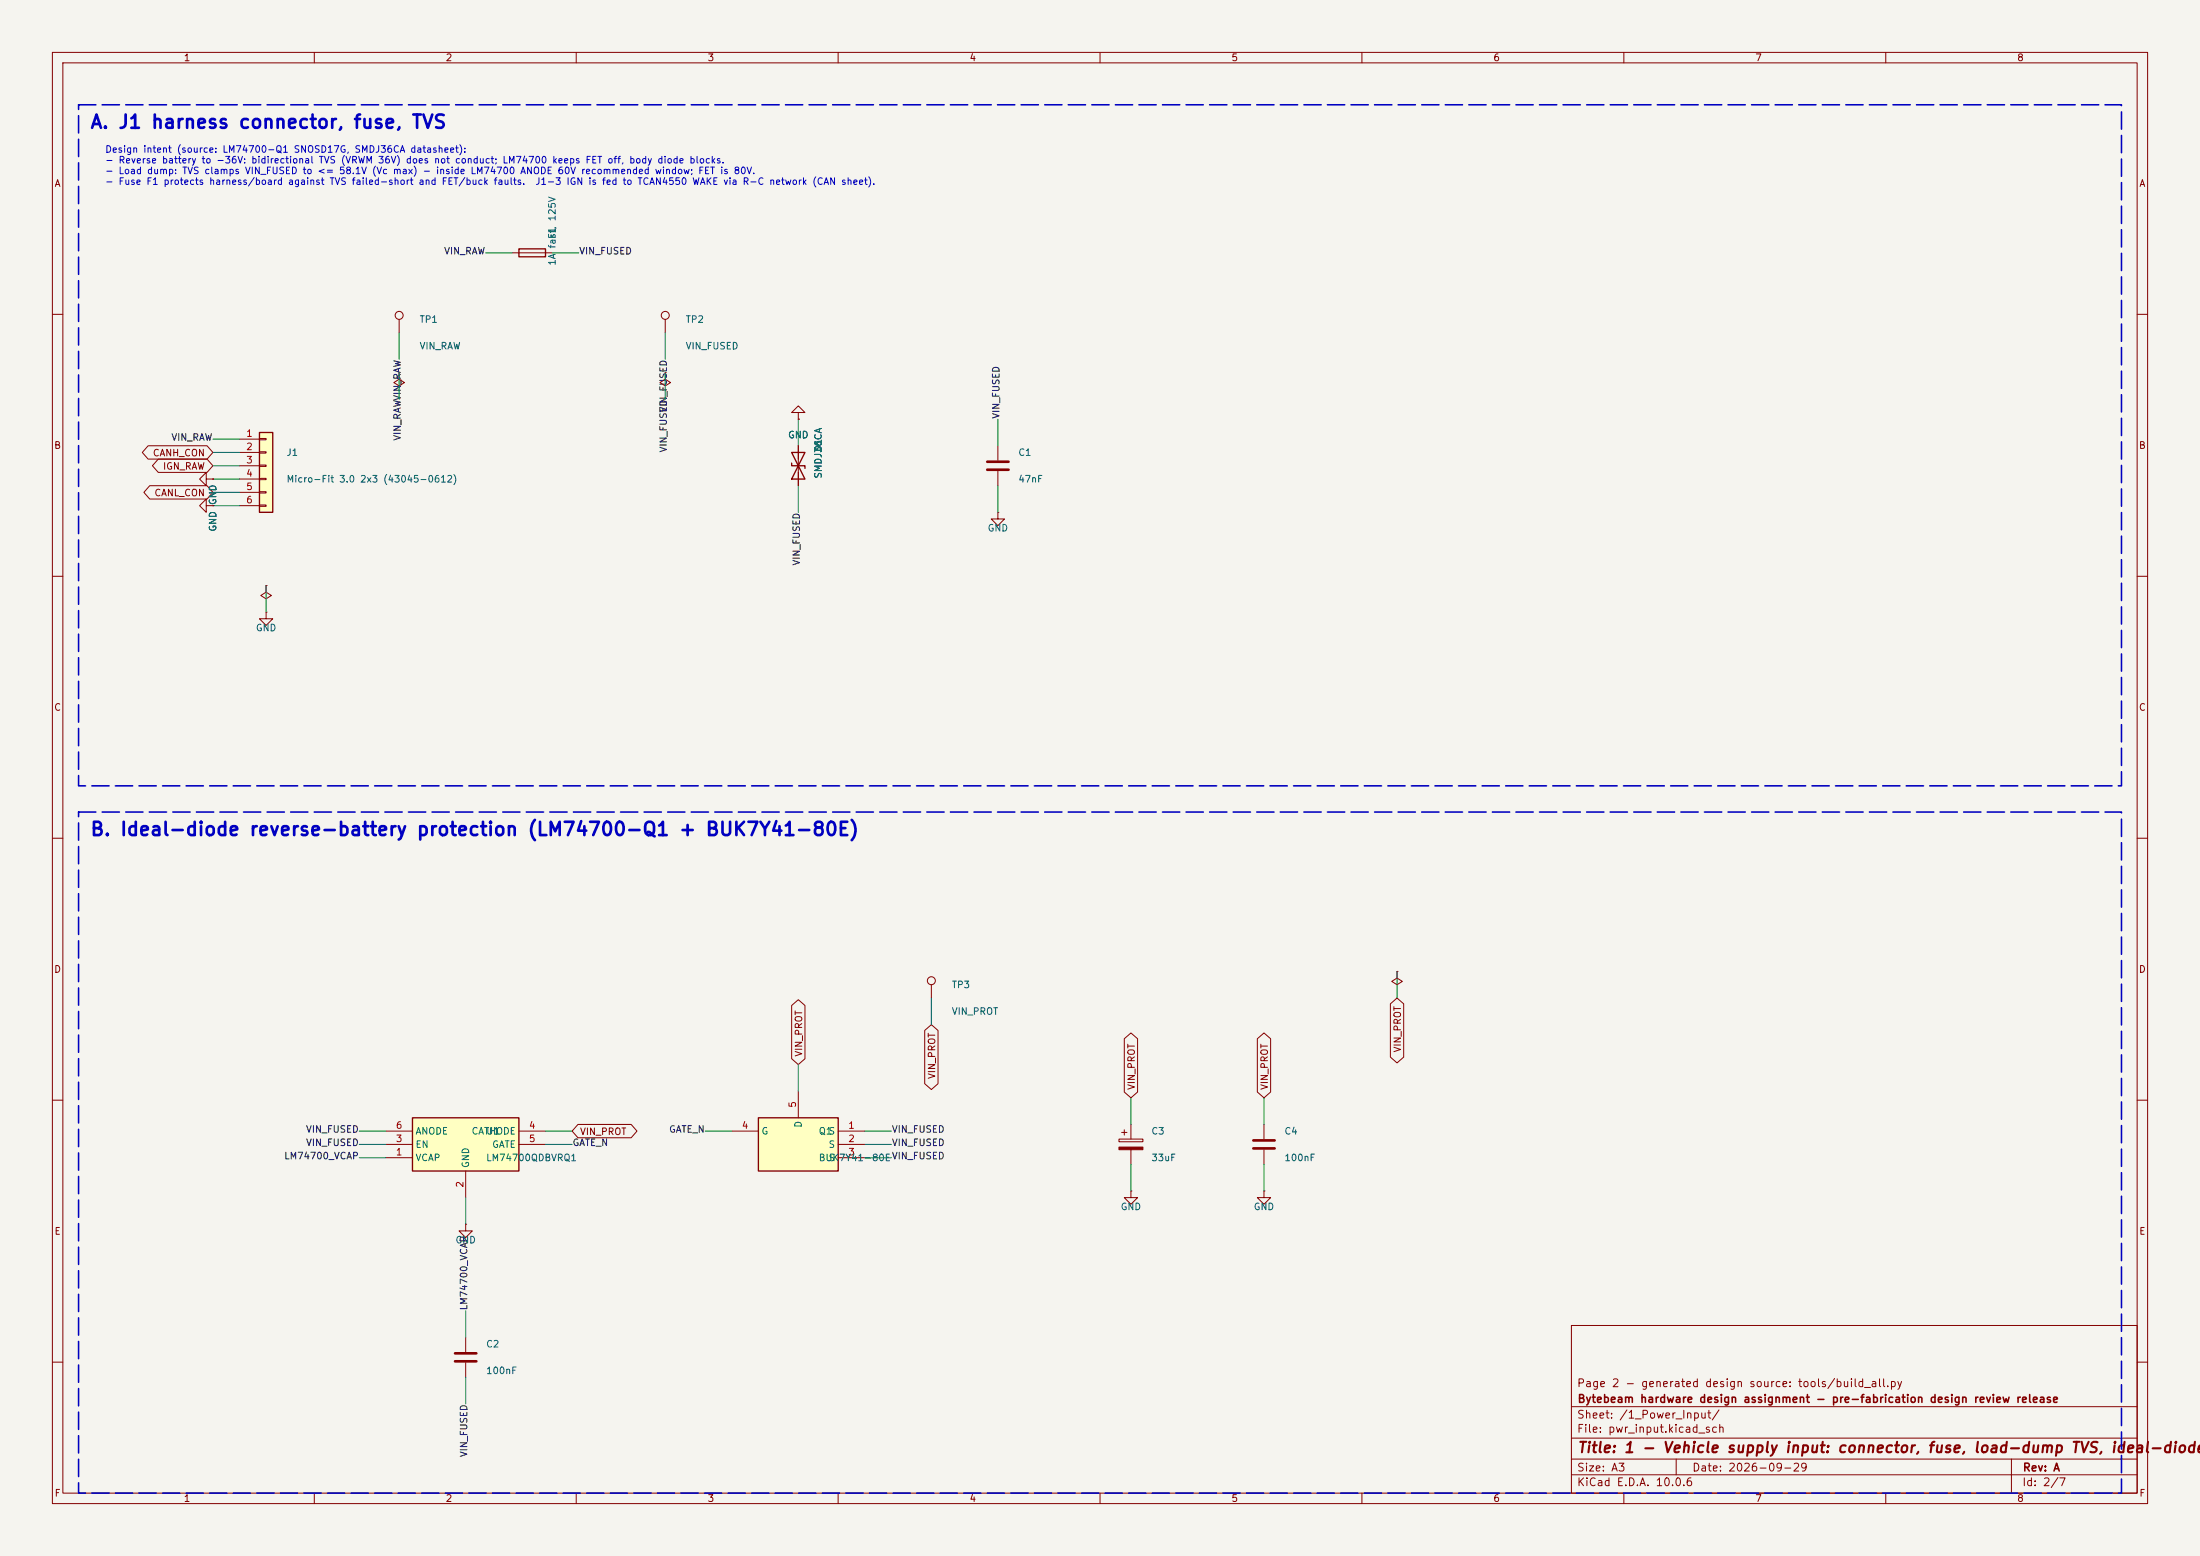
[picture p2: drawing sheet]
<svg xmlns="http://www.w3.org/2000/svg" width="420mm" height="297mm" viewBox="0 0 420 297" stroke-linecap="round" stroke-linejoin="round" font-family="sans-serif">
<path d="M0 0h420v297h-420z" fill="#f5f4ef" stroke="#f5f4ef" stroke-width=".19"/>
<g fill="none" stroke="#840000" stroke-width=".19">
<path d="M10 10h400v277h-400zM12 12h396v273h-396zM60 10v2M110 10v2M160 10v2M210 10v2M260 10v2M310 10v2M360 10v2M10 60h2M408 60h2M10 110h2"/>
<path d="M408 110h2M10 160h2M408 160h2M10 210h2M408 210h2M300 253h108v32h-108zM10 260h2M300 278.5h108M300 274.5h108M300 268.5h108M320 278.5v3M384 278.5v6.5"/>
<path d="M408 260h2M60 285v2M110 285v2M160 285v2M210 285v2M260 285v2M300 281.5h108M310 285v2M360 285v2"/>
</g>
<path d="M49.5 82.6h2.6v15.2h-2.6z" fill="#ffffc2"/>
<path d="M99.1 47.5h5v1.5h-5zM49.5 82.6h2.6v15.2h-2.6zM151.1 86.4h2.6l-2.6 5h2.6zM151.1 88.4v.5h2.6v.5" fill="none" stroke="#840000" stroke-width=".25"/>
<g fill="none" stroke="#840000" stroke-width=".19">
<path d="M97.8 48.3h7.6M76.2 71.1v1.3l1 .6-1 .7-1-.7 1-.6M76.2 71.1h.1M76.2 61v2.5M127 71.1v1.3l1 .6-1 .7-1-.7 1-.6M127 71.1h.1M127 61v2.5M152.4 78.7h1.3l-1.3-1.2-1.3 1.2h1.3v1.3M39.4 96.5v-1.2l-1.3 1.2 1.3 1.3v-1.3h1.2M39.4 91.4v-1.2l-1.3 1.2 1.3 1.3v-1.3h1.2M40.6 96.5h.1M40.6 91.4h.1"/>
<path d="M45.7 83.8h3.8M45.7 86.4h3.8M45.7 88.9h3.8M45.7 91.4h3.8M45.7 94h3.8M45.7 96.5h3.8M49.5 83.7h1.3v.2h-1.3zM49.5 86.2h1.3v.3h-1.3zM49.5 88.8h1.3v.2h-1.3zM49.5 91.3h1.3v.3h-1.3zM49.5 93.9h1.3v.2h-1.3zM49.5 96.4h1.3v.2h-1.3z"/>
<path d="M152.4 80h.1M152.4 85.1v7.6M190.5 97.8v1.3h1.3l-1.3 1.2-1.3-1.2h1.3M190.5 97.8h.1M190.5 85.1v2.8M190.5 89.9v2.8M50.8 116.8v1.3h1.3l-1.3 1.3-1.3-1.3h1.3M50.8 116.8h.1M50.8 111.8v1.2l1 .7-1 .6-1-.6 1-.7M50.8 111.8h.1M177.8 188v2.5M266.7 185.4v1.3l1 .6-1 .7-1-.7 1-.6"/>
<path d="M266.7 185.4h.1M213.6 217.4h4.6v.5h-4.6zM214.1 216.2h1M214.6 215.6v1.1M215.9 214.6v2.8M215.9 219.5v2.7M241.3 214.6v2.8M241.3 219.5v2.7M88.9 233.7v1.2h1.3l-1.3 1.3-1.3-1.3h1.3M88.9 233.7h.1M215.9 227.3v1.3h1.3l-1.3 1.3-1.3-1.3h1.3M215.9 227.3h.1"/>
<path d="M241.3 227.3v1.3h1.3l-1.3 1.3-1.3-1.3h1.3M241.3 227.3h.1M88.9 255.3v2.8M88.9 260.1v2.8"/>
<circle cx="76.2" cy="60.2" r=".76"/>
<circle cx="127" cy="60.2" r=".76"/>
<circle cx="177.8" cy="187.2" r=".76"/>
</g>
<path d="M188.5 88.1h4M188.5 89.7h4M239.3 217.7h4M239.3 219.2h4M86.9 258.3h4M86.9 259.8h4" fill="none" stroke="#840000" stroke-width=".51"/>
<path d="M213.6 218.9h4.6v.6h-4.6z" fill="#840000" stroke="#840000" stroke-width=".19"/>
<path d="M78.7 213.4h20.4v10.1h-20.4z" fill="#ffffc2"/>
<path d="M78.7 213.4h20.4v10.1h-20.4z" fill="none" stroke="#840000" stroke-width=".25"/>
<path d="M73.7 218.4h5M73.7 215.9h5M99.1 218.4h5M99.1 215.9h5M73.7 221h5M88.9 223.5v5.1" fill="none" stroke="#840000" stroke-width=".19"/>
<path d="M144.8 213.4h15.2v10.1h-15.2z" fill="#ffffc2"/>
<path d="M144.8 213.4h15.2v10.1h-15.2z" fill="none" stroke="#840000" stroke-width=".25"/>
<g fill="none" stroke="#840000" stroke-width=".19">
<path d="M28.3 85.1h11.2l1.1 1.3-1.1 1.2h-11.2l-1.1-1.2zM28.6 92.7h10.9l1.1 1.3-1.1 1.3h-10.9l-1.1-1.3zM30.2 87.6h9.3l1.1 1.3-1.1 1.3h-9.3l-1.1-1.3zM40.6 91.4h.1M40.6 96.5h.1M152.4 80h.1M152.4 85.1v2.5M152.4 90.2v2.5M151.1 191.9l1.3-1.1 1.3 1.1v10.2l-1.3 1.1-1.3-1.1zM176.5 196.7l1.3-1.1 1.3 1.1v10.2l-1.3 1.1-1.3-1.1zM214.6 198.3l1.3-1.1 1.3 1.1v10.1l-1.3 1.2-1.3-1.2zM240 198.3l1.3-1.1 1.3 1.1v10.1l-1.3 1.2-1.3-1.2z"/>
<path d="M265.4 191.6l1.3-1.1 1.3 1.1v10.2l-1.3 1.1-1.3-1.1zM110.3 214.6h10.2l1.1 1.3-1.1 1.3h-10.2l-1.1-1.3zM139.7 215.9h5.1M152.4 208.3v5.1M160 215.9h5.1M160 218.4h5.1M160 221h5.1"/>
</g>
<g fill="none" stroke="#009600" stroke-width=".19">
<path d="M92.7 48.3h5.1M105.4 48.3h5.1M76.2 63.5v5.1M76.2 71.1v5.1M127 63.5v5.1M127 71.1v5.1M40.6 88.9h5.1M40.6 91.4h5.1M40.6 94h5.1M40.6 86.4h5.1M40.6 83.8h5.1M40.6 96.5h5.1"/>
<path d="M152.4 80v5.1M152.4 92.7v5.1M190.5 80v5.1M190.5 92.7v5.1M50.8 111.8v5M177.8 190.5v5.1M266.7 185.4v5.1M68.6 215.9h5.1M68.6 218.4h5.1M104.1 215.9h5.1M104.1 218.4h5.1M134.6 215.9h5.1"/>
<path d="M152.4 203.2v5.1M165.1 215.9h5.1M165.1 218.4h5.1M215.9 209.6v5M241.3 209.6v5M68.6 221h5.1M88.9 228.6v5.1M165.1 221h5.1M215.9 222.2v5.1M241.3 222.2v5.1M88.9 250.2v5.1M88.9 262.9v5.1"/>
</g>
<path d="M15 20h390v130h-390zM15 155h390v130h-390z" fill="none" stroke="#0000c2" stroke-width=".3" stroke-dasharray="3.3 1.2"/>
<g font-size="2.5" fill="#0000c2">
<text x="17.1" y="25.2">A. J1 harness connector, fuse, TVS</text>
<text x="17.1" y="160.2">B. Ideal-diode reverse-battery protection (LM74700-Q1 + BUK7Y41-80E)</text>
</g>
<text font-size="2" fill="#840000" x="301" y="277.8">Title: 1 - Vehicle supply input: connector, fuse, load-dump TVS, ideal-diode</text>
<g font-size="1.5" fill="#840000">
<text x="300.9" y="265.1">Page 2 - generated design source: tools/build_all.py</text>
<text x="301" y="268.1">Bytebeam hardware design assignment - pre-fabrication design review release</text>
<text x="300.9" y="273.8">File: pwr_input.kicad_sch</text>
<text x="300.9" y="271.1">Sheet: /1_Power_Input/</text>
<text x="300.9" y="281.2">Size: A3</text>
<text x="322.9" y="281.2">Date: 2026-09-29</text>
<text x="386" y="281.2">Rev: A</text>
<text x="300.9" y="284">KiCad E.D.A. 10.0.6</text>
<text x="385.9" y="284">Id: 2/7</text>
</g>
<g font-size="1.3" fill="#840000">
<text x="35" y="12">1</text>
<text x="85" y="12">2</text>
<text x="135" y="12">3</text>
<text x="185" y="12">4</text>
<text x="235" y="12">5</text>
<text x="285" y="12">6</text>
<text x="335" y="12">7</text>
<text x="385" y="12">8</text>
<text x="10.3" y="36">A</text>
<text x="408.3" y="36">A</text>
<text x="10.2" y="86">B</text>
<text x="29.1" y="87.4">CANH_CON</text>
<text x="31" y="90">IGN_RAW</text>
<text x="408.2" y="86">B</text>
<text x="29.4" y="95">CANL_CON</text>
<text x="10.2" y="136">C</text>
<text x="408.2" y="136">C</text>
<text x="10.2" y="186">D</text>
<text x="408.2" y="186">D</text>
<text x="153.5" y="201.8" transform="rotate(-90 153.5 201.8)">VIN_PROT</text>
<text x="267.8" y="201" transform="rotate(-90 267.8 201)">VIN_PROT</text>
<text x="178.9" y="206.1" transform="rotate(-90 178.9 206.1)">VIN_PROT</text>
<text x="217" y="208.1" transform="rotate(-90 217 208.1)">VIN_PROT</text>
<text x="242.4" y="208.1" transform="rotate(-90 242.4 208.1)">VIN_PROT</text>
<text x="110.6" y="217">VIN_PROT</text>
<text x="10.3" y="236">E</text>
<text x="408.3" y="236">E</text>
<text x="10.3" y="286">F</text>
<text x="35" y="287">1</text>
<text x="85" y="287">2</text>
<text x="135" y="287">3</text>
<text x="185" y="287">4</text>
<text x="235" y="287">5</text>
<text x="285" y="287">6</text>
<text x="335" y="287">7</text>
<text x="385" y="287">8</text>
<text x="408.3" y="286">F</text>
</g>
<g font-size="1.3" fill="#0000c2">
<text x="20" y="29.5">Design intent (source: LM74700-Q1 SNOSD17G, SMDJ36CA datasheet):</text>
<text x="20" y="31.5">- Reverse battery to -36V: bidirectional TVS (VRWM 36V) does not conduct; LM74700 keeps FET off, body diode blocks.</text>
<text x="20" y="33.5">- Load dump: TVS clamps VIN_FUSED to &lt;= 58.1V (Vc max) - inside LM74700 ANODE 60V recommended window; FET is 80V.</text>
<text x="20" y="35.6">- Fuse F1 protects harness/board against TVS failed-short and FET/buck faults.</text>
<text x="102.1" y="35.6">J1-3 IGN is fed to TCAN4550 WAKE via R-C network (CAN sheet).</text>
</g>
<g font-size="1.3" fill="#006464">
<text x="106.4" y="47.5" transform="rotate(-90 106.4 47.5)">fast, 125V</text>
<text x="106.4" y="45.7" transform="rotate(-90 106.4 45.7)">F1</text>
<text x="106.4" y="50.8" transform="rotate(-90 106.4 50.8)">1A</text>
<text x="80" y="61.9">TP1</text>
<text x="130.8" y="61.9">TP2</text>
<text x="80" y="67">VIN_RAW</text>
<text x="130.8" y="67">VIN_FUSED</text>
<text x="150.3" y="84">GND</text>
<text x="54.6" y="87.3">J1</text>
<text x="157.2" y="86.4" transform="rotate(-90 157.2 86.4)">D1</text>
<text x="194.3" y="87.3">C1</text>
<text x="54.6" y="92.4">Micro-Fit 3.0 2x3 (43045-0612)</text>
<text x="157.2" y="91.5" transform="rotate(-90 157.2 91.5)">SMDJ36CA</text>
<text x="194.3" y="92.4">47nF</text>
<text x="41.6" y="101.6" transform="rotate(-90 41.6 101.6)">GND</text>
<text x="41.6" y="96.5" transform="rotate(-90 41.6 96.5)">GND</text>
<text x="188.4" y="101.8">GND</text>
<text x="48.7" y="120.8">GND</text>
<text x="181.6" y="188.9">TP3</text>
<text x="181.6" y="194">VIN_PROT</text>
<text x="153.4" y="215.4" transform="rotate(-90 153.4 215.4)">D</text>
<text x="79.2" y="221.9">VCAP</text>
<text x="79.2" y="219.4">EN</text>
<text x="79.2" y="216.9">ANODE</text>
<text x="89.9" y="216.9">CATHODE</text>
<text x="92.7" y="216.9">U1</text>
<text x="92.7" y="221.9">LM74700QDBVRQ1</text>
<text x="93.8" y="219.4">GATE</text>
<text x="145.3" y="216.9">G</text>
<text x="156.2" y="216.9">Q1</text>
<text x="156.2" y="221.9">BUK7Y41-80E</text>
<text x="158.1" y="216.9">S</text>
<text x="158.1" y="219.4">S</text>
<text x="158.1" y="221.9">S</text>
<text x="219.7" y="216.9">C3</text>
<text x="219.7" y="221.9">33uF</text>
<text x="245.1" y="216.9">C4</text>
<text x="245.1" y="221.9">100nF</text>
<text x="89.9" y="223" transform="rotate(-90 89.9 223)">GND</text>
<text x="213.8" y="231.3">GND</text>
<text x="239.2" y="231.3">GND</text>
<text x="86.8" y="237.6">GND</text>
<text x="92.7" y="257.5">C2</text>
<text x="92.7" y="262.6">100nF</text>
</g>
<g font-size="1.3" fill="#0f0f0f">
<text x="84.7" y="48.9">VIN_RAW</text>
<text x="110.5" y="48.9">VIN_FUSED</text>
<text x="191.1" y="80" transform="rotate(-90 191.1 80)">VIN_FUSED</text>
<text x="32.6" y="84.4">VIN_RAW</text>
<text x="76.8" y="84.2" transform="rotate(-90 76.8 84.2)">VIN_RAW</text>
<text x="127.6" y="86.5" transform="rotate(-90 127.6 86.5)">VIN_FUSED</text>
<text x="153" y="108.1" transform="rotate(-90 153 108.1)">VIN_FUSED</text>
<text x="54.1" y="221.6">LM74700_VCAP</text>
<text x="58.3" y="216.5">VIN_FUSED</text>
<text x="58.3" y="219.1">VIN_FUSED</text>
<text x="109.2" y="219.1">GATE_N</text>
<text x="127.6" y="216.5">GATE_N</text>
<text x="170.2" y="216.5">VIN_FUSED</text>
<text x="170.2" y="221.6">VIN_FUSED</text>
<text x="170.2" y="219.1">VIN_FUSED</text>
<text x="89.5" y="250.2" transform="rotate(-90 89.5 250.2)">LM74700_VCAP</text>
<text x="89.5" y="278.2" transform="rotate(-90 89.5 278.2)">VIN_FUSED</text>
</g>
<g font-size="1.3" fill="#a90000">
<text x="46.9" y="83.7">1</text>
<text x="46.9" y="86.2">2</text>
<text x="46.9" y="88.8">3</text>
<text x="46.9" y="91.3">4</text>
<text x="46.9" y="93.8">5</text>
<text x="46.9" y="96.4">6</text>
<text x="75.5" y="215.8">6</text>
<text x="100.9" y="215.8">4</text>
<text x="141.5" y="215.8">4</text>
<text x="152.3" y="211.6" transform="rotate(-90 152.3 211.6)">5</text>
<text x="161.8" y="215.8">1</text>
<text x="75.5" y="220.8">1</text>
<text x="75.5" y="218.3">3</text>
<text x="100.9" y="218.3">5</text>
<text x="161.8" y="218.3">2</text>
<text x="161.8" y="220.8">3</text>
<text x="88.8" y="226.8" transform="rotate(-90 88.8 226.8)">2</text>
</g>
</svg>
